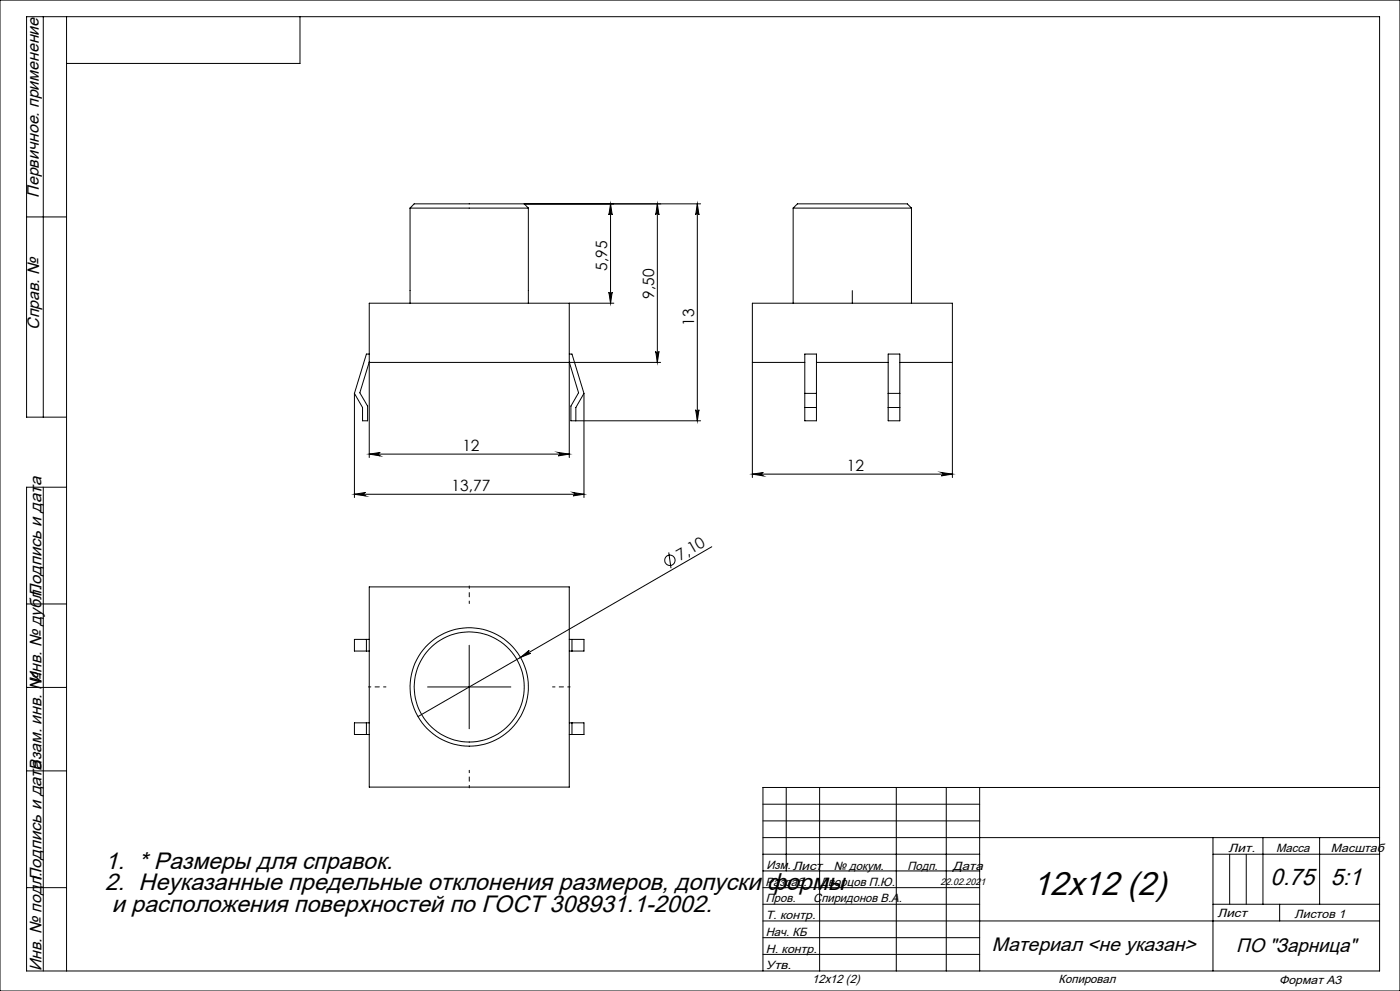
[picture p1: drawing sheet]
<svg xmlns="http://www.w3.org/2000/svg" width="420mm" height="297mm" viewBox="0 0 420 297" stroke-linecap="round" stroke-linejoin="round" font-family="sans-serif">
<g fill="none" stroke="#000" stroke-width=".3">
<path d="M0 0h420v297h-420zM13 5v120M20 5v286M90 5v14h-70M8 65h12M123 62.4h35.5M123 62.4v28.5M157.3 61.1h52.9M157.3 61.1h-33.1l-1.2 1.3M157.3 61.1l1.2 1.3M158.5 62.4v28.5M183.2 61.1v29.8"/>
<path d="M183.2 61.1l.5 3.3a.49 .49 0 0 0-.5-.4 .49 .49 0 0 0-.5 .4zM197.2 61.1v47.5M197.2 61.1l.5 3.3a.49 .49 0 0 0-.5-.4 .49 .49 0 0 0-.5 .4zM209.2 61.1l.5 3.3a.49 .49 0 0 0-.5-.4 .49 .49 0 0 0-.5 .4zM209.2 61.1v65M237.9 62.4h35.5M237.9 62.4l1.3-1.3h33l1.2 1.3M237.9 62.4v28.5M273.4 62.4v28.5M170.8 90.9v46.2M182.7 87.6a.49 .49 0 0 0 .5 .5 .49 .49 0 0 0 .5-.5l-.5 3.3zM184.1 90.9h-73.3v46.2"/>
<path d="M255.7 87.1v3.8M106.3 117.9v31.2M110.8 108.5l-2.8 9.2 2.3 4v4.4h-1.5v-4l-2.5-4.2M110.8 106.1h-.9l-3.6 11.8M170.8 108.5l2.8 9.2-2.3 4v4.4h38.9M170.8 106.1h.8l3.6 11.8M175.2 117.9v31.2M175.2 117.9l-2.4 4.2v4M196.7 105.3a.49 .49 0 0 0 .5 .5 .49 .49 0 0 0 .5-.5l-.5 3.3zM198.2 108.6h-87.4M225.7 108.6h15.7M241.4 106.1h3.5v20h-3.5z"/>
<path d="M241.4 117.9h3.5M244.9 108.6h21.6M266.5 106.1h3.4v20h-3.4zM266.5 117.9h3.4M269.9 108.6h15.8M20 125h-12v-120h405.9v286h-405.9v-145h12M110.8 136.1l3.3-.5a.51 .51 0 0 0-.5 .5 .51 .51 0 0 0 .5 .5zM110.8 136.1h60M167.5 135.6l3.3 .5-3.3 .5a.51 .51 0 0 0 .4-.5 .51 .51 0 0 0-.4-.5zM208.7 122.8a.49 .49 0 0 0 .5 .5 .49 .49 0 0 0 .5-.5l-.5 3.3zM241.4 122.1h3.5M266.5 122.1h3.4"/>
<path d="M13 146v145M106.3 148.1l3.3-.5a.51 .51 0 0 0-.5 .5 .51 .51 0 0 0 .5 .5zM106.3 148.1h68.9M171.9 147.6l3.3 .5-3.3 .5a.51 .51 0 0 0 .5-.5 .51 .51 0 0 0-.5-.5zM225.7 142.1l3.3-.5a.51 .51 0 0 0-.5 .5 .51 .51 0 0 0 .5 .5zM225.7 143.1v-52.2h60v52.2M225.7 142.1h60M282.4 141.6l3.3 .5-3.3 .5a.51 .51 0 0 0 .5-.5 .51 .51 0 0 0-.5-.5zM110.8 175.9h60v60h-60zM200.6 165.6l.7 4.7M213.5 163.9l-88.1 50.9M8 181h12"/>
<path d="M109.9 191.6v3.5M110.8 191.6h-4.5v3.5h4.5M140.8 193.4v25M156.1 197l2.6-2.1a.51 .51 0 0 0-.1 .7 .51 .51 0 0 0 .6 .2zM170.8 191.6h4.4v3.5h-4.4M171.6 191.6v3.5M8 206h12M109.9 216.6v3.5M110.8 216.6h-4.5v3.5h4.5M128.3 205.9h24.9M170.8 216.6h4.4v3.5h-4.4M171.6 216.6v3.5"/>
<path d="M8 231h12M235.9 236v25M245.9 236v55M268.9 236v55M283.9 236v55M293.9 236v55M413.9 236h-185v55M228.9 241h65M228.9 246h65M228.9 256h65M363.9 256h50M363.9 251v40"/>
<path d="M368.9 256v15M373.9 256v15M378.9 251v20M395.9 251v20M413.9 251h-185M8 266h12M228.9 266h65M228.9 271h65M228.9 276h185M228.9 261h65M363.9 271h50M383.9 271v5"/>
<path d="M228.9 281h65M228.9 286h65"/>
<circle cx="201" cy="167.9" r="1.56"/>
<circle cx="140.8" cy="205.9" r="16.5"/>
<circle cx="140.8" cy="205.9" r="17.7"/>
</g>
<path d="M140.8 180.9v-5.3M115.8 205.9h-5.3M165.8 205.9h5.2M140.8 230.9v5.2" fill="none" stroke="#000" stroke-width=".3" stroke-dasharray="15.2 1.3 1.3 1.3" stroke-dashoffset="14.5"/>
<g fill="#000">
<path d="M156.1 197l2.6-2.1a.51 .51 0 0 0-.1 .7 .51 .51 0 0 0 .6 .2z"/>
<path d="M197.2 61.1l.5 3.3a.49 .49 0 0 0-.5-.4 .49 .49 0 0 0-.5 .4zM196.7 105.3a.49 .49 0 0 0 .5 .5 .49 .49 0 0 0 .5-.5l-.5 3.3zM183.2 61.1l.5 3.3a.49 .49 0 0 0-.5-.4 .49 .49 0 0 0-.5 .4zM182.7 87.6a.49 .49 0 0 0 .5 .5 .49 .49 0 0 0 .5-.5l-.5 3.3z"/>
<path d="M110.8 136.1l3.3-.5a.51 .51 0 0 0-.5 .5 .51 .51 0 0 0 .5 .5zM167.5 135.6l3.3 .5-3.3 .5a.51 .51 0 0 0 .4-.5 .51 .51 0 0 0-.4-.5zM106.3 148.1l3.3-.5a.51 .51 0 0 0-.5 .5 .51 .51 0 0 0 .5 .5zM171.9 147.6l3.3 .5-3.3 .5a.51 .51 0 0 0 .5-.5 .51 .51 0 0 0-.5-.5zM225.7 142.1l3.3-.5a.51 .51 0 0 0-.5 .5 .51 .51 0 0 0 .5 .5zM282.4 141.6l3.3 .5-3.3 .5a.51 .51 0 0 0 .5-.5 .51 .51 0 0 0-.5-.5z"/>
<path d="M208.7 122.8a.49 .49 0 0 0 .5 .5 .49 .49 0 0 0 .5-.5l-.5 3.3zM209.2 61.1l.5 3.3a.49 .49 0 0 0-.5-.4 .49 .49 0 0 0-.5 .4z"/>
</g>
<text font-size="10" x="309.8" y="268.1">12x12 (2)</text>
<g font-size="7.1">
<text x="31.6" y="260.3">1. * Размеры для справок.</text>
<text x="31.6" y="266.8">2. Неуказанные предельные отклонения размеров, допуски формы</text>
<text x="381.2" y="265.3">0.75</text>
<text x="399.2" y="265.3">5:1</text>
<text x="33.5" y="273.2">и расположения поверхностей по ГОСТ 308931.1-2002.</text>
</g>
<g font-size="5.8">
<text x="297.6" y="285">Материал &lt;не указан&gt;</text>
<text x="370.9" y="285.2">ПО &quot;Зарница&quot;</text>
</g>
<g font-size="5">
<text x="11.6" y="59.2" transform="rotate(-90 11.6 59.2)">Первичное. применение</text>
<text x="11.8" y="98.9" transform="rotate(-90 11.8 98.9)">Справ. №</text>
<text x="12.5" y="179" transform="rotate(-90 12.5 179)">Подпись и дата</text>
<text x="12.4" y="205" transform="rotate(-90 12.4 205)">Инв. № дубл.</text>
<text x="12.5" y="231" transform="rotate(-90 12.5 231)">Взам. инв. №</text>
<text x="12.4" y="264" transform="rotate(-90 12.4 264)">Подпись и дата</text>
<text x="12.5" y="291" transform="rotate(-90 12.5 291)">Инв. № подл.</text>
</g>
<g font-size="4.7">
<text x="182.2" y="81.2" transform="rotate(-90 182.2 81.2)">5,95</text>
<text x="196.2" y="89.5" transform="rotate(-90 196.2 89.5)">9,50</text>
<text x="208.2" y="97.7" transform="rotate(-90 208.2 97.7)">13</text>
<text x="138.7" y="135.1">12</text>
<text x="254" y="141.1">12</text>
<text x="135.5" y="147.1">13,77</text>
<text x="204.1" y="168.1" transform="rotate(-30 204.1 168.1)">7,10</text>
</g>
<g font-size="3.6">
<text x="368.6" y="255.2">Лит.</text>
<text x="382.9" y="255.2">Масса</text>
<text x="399.3" y="255.2">Масштаб</text>
<text x="229.9" y="260.6">Изм. Лист</text>
<text x="250.1" y="260.6">№ докум.</text>
<text x="272.3" y="260.6">Подп.</text>
<text x="285.8" y="260.6">Дата</text>
<text x="229.7" y="265.4">Разраб.</text>
<text x="246.2" y="265.5">Дворцов П.Ю.</text>
<text x="229.7" y="275.3">Т. контр.</text>
<text x="229.7" y="270.4">Пров.</text>
<text x="244" y="270.5">Спиридонов В.А.</text>
<text x="365.3" y="275">Лист</text>
<text x="388.4" y="275">Листов 1</text>
<text x="229.7" y="280.7">Нач. КБ</text>
<text x="229.7" y="285.6">Н. контр.</text>
<text x="229.7" y="290.5">Утв.</text>
<text x="243.6" y="294.7">12x12 (2)</text>
<text x="317.6" y="294.7">Копировал</text>
<text x="383.8" y="294.8">Формат А3</text>
</g>
<text font-size="2.8" x="282.2" y="265.1">22.02.2021</text>
</svg>
